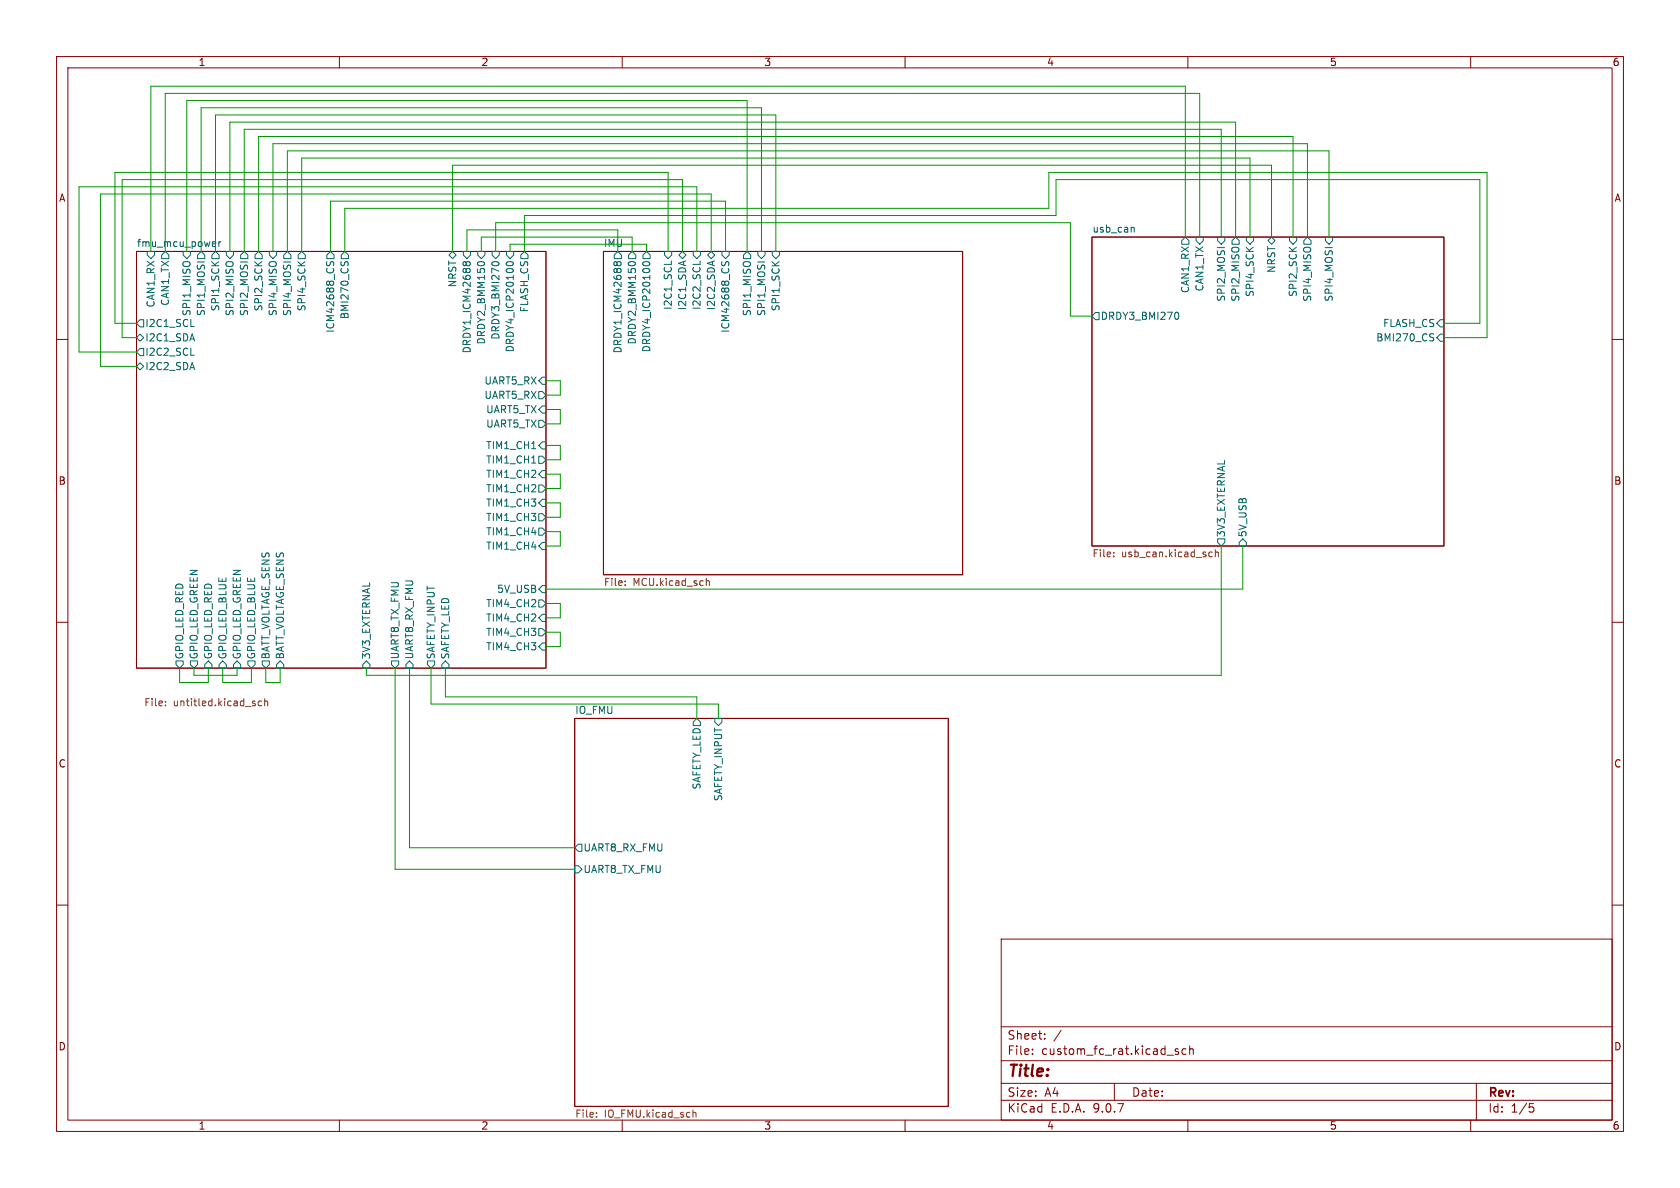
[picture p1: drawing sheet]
(kicad_sch
 (version 20250114)
 (generator "eeschema")
 (generator_version "9.0")
 (paper "A4")
 (lib_symbols)
 (wire
  (pts (xy 99.06 78.74) (xy 99.06 81.28))
  (stroke (width 0) (type default)))
 (wire
  (pts (xy 48.26 25.4) (xy 231.14 25.4))
  (stroke (width 0) (type default)))
 (wire
  (pts (xy 39.37 120.65) (xy 44.45 120.65))
  (stroke (width 0) (type default)))
 (wire
  (pts (xy 33.02 17.78) (xy 132.08 17.78))
  (stroke (width 0) (type default)))
 (wire
  (pts (xy 96.52 104.14) (xy 219.71 104.14))
  (stroke (width 0) (type default)))
 (wire
  (pts (xy 215.9 22.86) (xy 43.18 22.86))
  (stroke (width 0) (type default)))
 (wire
  (pts (xy 40.64 21.59) (xy 218.44 21.59))
  (stroke (width 0) (type default)))
 (wire
  (pts (xy 99.06 111.76) (xy 99.06 114.3))
  (stroke (width 0) (type default)))
 (wire
  (pts (xy 99.06 69.85) (xy 96.52 69.85))
  (stroke (width 0) (type default)))
 (wire
  (pts (xy 69.85 153.67) (xy 101.6 153.67))
  (stroke (width 0) (type default)))
 (wire
  (pts (xy 45.72 44.45) (xy 45.72 24.13))
  (stroke (width 0) (type default)))
 (wire
  (pts (xy 85.09 41.91) (xy 111.76 41.91))
  (stroke (width 0) (type default)))
 (wire
  (pts (xy 80.01 29.21) (xy 80.01 44.45))
  (stroke (width 0) (type default)))
 (wire
  (pts (xy 78.74 118.11) (xy 78.74 123.19))
  (stroke (width 0) (type default)))
 (wire
  (pts (xy 26.67 44.45) (xy 26.67 15.24))
  (stroke (width 0) (type default)))
 (wire
  (pts (xy 99.06 86.36) (xy 96.52 86.36))
  (stroke (width 0) (type default)))
 (wire
  (pts (xy 99.06 88.9) (xy 99.06 91.44))
  (stroke (width 0) (type default)))
 (wire
  (pts (xy 87.63 39.37) (xy 87.63 44.45))
  (stroke (width 0) (type default)))
 (wire
  (pts (xy 96.52 81.28) (xy 99.06 81.28))
  (stroke (width 0) (type default)))
 (wire
  (pts (xy 96.52 106.68) (xy 99.06 106.68))
  (stroke (width 0) (type default)))
 (wire
  (pts (xy 92.71 44.45) (xy 92.71 38.1))
  (stroke (width 0) (type default)))
 (wire
  (pts (xy 60.96 36.83) (xy 185.42 36.83))
  (stroke (width 0) (type default)))
 (wire
  (pts (xy 134.62 19.05) (xy 134.62 44.45))
  (stroke (width 0) (type default)))
 (wire
  (pts (xy 96.52 111.76) (xy 99.06 111.76))
  (stroke (width 0) (type default)))
 (wire
  (pts (xy 109.22 40.64) (xy 109.22 44.45))
  (stroke (width 0) (type default)))
 (wire
  (pts (xy 189.23 55.88) (xy 189.23 39.37))
  (stroke (width 0) (type default)))
 (wire
  (pts (xy 85.09 44.45) (xy 85.09 41.91))
  (stroke (width 0) (type default)))
 (wire
  (pts (xy 234.95 26.67) (xy 50.8 26.67))
  (stroke (width 0) (type default)))
 (wire
  (pts (xy 111.76 41.91) (xy 111.76 44.45))
  (stroke (width 0) (type default)))
 (wire
  (pts (xy 90.17 44.45) (xy 90.17 43.18))
  (stroke (width 0) (type default)))
 (wire
  (pts (xy 209.55 15.24) (xy 209.55 41.91))
  (stroke (width 0) (type default)))
 (wire
  (pts (xy 64.77 118.11) (xy 64.77 119.38))
  (stroke (width 0) (type default)))
 (wire
  (pts (xy 21.59 31.75) (xy 21.59 59.69))
  (stroke (width 0) (type default)))
 (wire
  (pts (xy 21.59 59.69) (xy 24.13 59.69))
  (stroke (width 0) (type default)))
 (wire
  (pts (xy 224.79 29.21) (xy 80.01 29.21))
  (stroke (width 0) (type default)))
 (wire
  (pts (xy 31.75 120.65) (xy 36.83 120.65))
  (stroke (width 0) (type default)))
 (wire
  (pts (xy 53.34 27.94) (xy 220.98 27.94))
  (stroke (width 0) (type default)))
 (wire
  (pts (xy 218.44 21.59) (xy 218.44 41.91))
  (stroke (width 0) (type default)))
 (wire
  (pts (xy 53.34 44.45) (xy 53.34 27.94))
  (stroke (width 0) (type default)))
 (wire
  (pts (xy 46.99 120.65) (xy 49.53 120.65))
  (stroke (width 0) (type default)))
 (wire
  (pts (xy 120.65 31.75) (xy 21.59 31.75))
  (stroke (width 0) (type default)))
 (wire
  (pts (xy 185.42 36.83) (xy 185.42 30.48))
  (stroke (width 0) (type default)))
 (wire
  (pts (xy 125.73 34.29) (xy 17.78 34.29))
  (stroke (width 0) (type default)))
 (wire
  (pts (xy 24.13 62.23) (xy 13.97 62.23))
  (stroke (width 0) (type default)))
 (wire
  (pts (xy 123.19 123.19) (xy 123.19 127))
  (stroke (width 0) (type default)))
 (wire
  (pts (xy 17.78 64.77) (xy 24.13 64.77))
  (stroke (width 0) (type default)))
 (wire
  (pts (xy 72.39 118.11) (xy 72.39 149.86))
  (stroke (width 0) (type default)))
 (wire
  (pts (xy 123.19 44.45) (xy 123.19 33.02))
  (stroke (width 0) (type default)))
 (wire
  (pts (xy 92.71 38.1) (xy 186.69 38.1))
  (stroke (width 0) (type default)))
 (wire
  (pts (xy 29.21 16.51) (xy 212.09 16.51))
  (stroke (width 0) (type default)))
 (wire
  (pts (xy 96.52 88.9) (xy 99.06 88.9))
  (stroke (width 0) (type default)))
 (wire
  (pts (xy 33.02 44.45) (xy 33.02 17.78))
  (stroke (width 0) (type default)))
 (wire
  (pts (xy 132.08 17.78) (xy 132.08 44.45))
  (stroke (width 0) (type default)))
 (wire
  (pts (xy 99.06 72.39) (xy 99.06 74.93))
  (stroke (width 0) (type default)))
 (wire
  (pts (xy 137.16 44.45) (xy 137.16 20.32))
  (stroke (width 0) (type default)))
 (wire
  (pts (xy 96.52 72.39) (xy 99.06 72.39))
  (stroke (width 0) (type default)))
 (wire
  (pts (xy 96.52 83.82) (xy 99.06 83.82))
  (stroke (width 0) (type default)))
 (wire
  (pts (xy 35.56 44.45) (xy 35.56 19.05))
  (stroke (width 0) (type default)))
 (wire
  (pts (xy 193.04 55.88) (xy 189.23 55.88))
  (stroke (width 0) (type default)))
 (wire
  (pts (xy 39.37 118.11) (xy 39.37 120.65))
  (stroke (width 0) (type default)))
 (wire
  (pts (xy 99.06 96.52) (xy 96.52 96.52))
  (stroke (width 0) (type default)))
 (wire
  (pts (xy 78.74 123.19) (xy 123.19 123.19))
  (stroke (width 0) (type default)))
 (wire
  (pts (xy 99.06 93.98) (xy 99.06 96.52))
  (stroke (width 0) (type default)))
 (wire
  (pts (xy 31.75 118.11) (xy 31.75 120.65))
  (stroke (width 0) (type default)))
 (wire
  (pts (xy 262.89 30.48) (xy 262.89 59.69))
  (stroke (width 0) (type default)))
 (wire
  (pts (xy 60.96 44.45) (xy 60.96 36.83))
  (stroke (width 0) (type default)))
 (wire
  (pts (xy 99.06 83.82) (xy 99.06 86.36))
  (stroke (width 0) (type default)))
 (wire
  (pts (xy 26.67 15.24) (xy 209.55 15.24))
  (stroke (width 0) (type default)))
 (wire
  (pts (xy 17.78 34.29) (xy 17.78 64.77))
  (stroke (width 0) (type default)))
 (wire
  (pts (xy 212.09 16.51) (xy 212.09 41.91))
  (stroke (width 0) (type default)))
 (wire
  (pts (xy 220.98 27.94) (xy 220.98 41.91))
  (stroke (width 0) (type default)))
 (wire
  (pts (xy 48.26 44.45) (xy 48.26 25.4))
  (stroke (width 0) (type default)))
 (wire
  (pts (xy 96.52 109.22) (xy 99.06 109.22))
  (stroke (width 0) (type default)))
 (wire
  (pts (xy 49.53 118.11) (xy 49.53 120.65))
  (stroke (width 0) (type default)))
 (wire
  (pts (xy 34.29 119.38) (xy 41.91 119.38))
  (stroke (width 0) (type default)))
 (wire
  (pts (xy 20.32 30.48) (xy 20.32 57.15))
  (stroke (width 0) (type default)))
 (wire
  (pts (xy 96.52 93.98) (xy 99.06 93.98))
  (stroke (width 0) (type default)))
 (wire
  (pts (xy 90.17 43.18) (xy 114.3 43.18))
  (stroke (width 0) (type default)))
 (wire
  (pts (xy 38.1 20.32) (xy 38.1 44.45))
  (stroke (width 0) (type default)))
 (wire
  (pts (xy 64.77 119.38) (xy 215.9 119.38))
  (stroke (width 0) (type default)))
 (wire
  (pts (xy 82.55 44.45) (xy 82.55 40.64))
  (stroke (width 0) (type default)))
 (wire
  (pts (xy 34.29 118.11) (xy 34.29 119.38))
  (stroke (width 0) (type default)))
 (wire
  (pts (xy 114.3 43.18) (xy 114.3 44.45))
  (stroke (width 0) (type default)))
 (wire
  (pts (xy 224.79 41.91) (xy 224.79 29.21))
  (stroke (width 0) (type default)))
 (wire
  (pts (xy 76.2 118.11) (xy 76.2 124.46))
  (stroke (width 0) (type default)))
 (wire
  (pts (xy 228.6 24.13) (xy 228.6 41.91))
  (stroke (width 0) (type default)))
 (wire
  (pts (xy 215.9 119.38) (xy 215.9 96.52))
  (stroke (width 0) (type default)))
 (wire
  (pts (xy 36.83 118.11) (xy 36.83 120.65))
  (stroke (width 0) (type default)))
 (wire
  (pts (xy 118.11 30.48) (xy 20.32 30.48))
  (stroke (width 0) (type default)))
 (wire
  (pts (xy 96.52 67.31) (xy 99.06 67.31))
  (stroke (width 0) (type default)))
 (wire
  (pts (xy 69.85 118.11) (xy 69.85 153.67))
  (stroke (width 0) (type default)))
 (wire
  (pts (xy 41.91 118.11) (xy 41.91 119.38))
  (stroke (width 0) (type default)))
 (wire
  (pts (xy 13.97 33.02) (xy 13.97 62.23))
  (stroke (width 0) (type default)))
 (wire
  (pts (xy 29.21 44.45) (xy 29.21 16.51))
  (stroke (width 0) (type default)))
 (wire
  (pts (xy 44.45 118.11) (xy 44.45 120.65))
  (stroke (width 0) (type default)))
 (wire
  (pts (xy 99.06 74.93) (xy 96.52 74.93))
  (stroke (width 0) (type default)))
 (wire
  (pts (xy 127 124.46) (xy 127 127))
  (stroke (width 0) (type default)))
 (wire
  (pts (xy 185.42 30.48) (xy 262.89 30.48))
  (stroke (width 0) (type default)))
 (wire
  (pts (xy 234.95 41.91) (xy 234.95 26.67))
  (stroke (width 0) (type default)))
 (wire
  (pts (xy 137.16 20.32) (xy 38.1 20.32))
  (stroke (width 0) (type default)))
 (wire
  (pts (xy 262.89 59.69) (xy 255.27 59.69))
  (stroke (width 0) (type default)))
 (wire
  (pts (xy 261.62 57.15) (xy 255.27 57.15))
  (stroke (width 0) (type default)))
 (wire
  (pts (xy 120.65 44.45) (xy 120.65 31.75))
  (stroke (width 0) (type default)))
 (wire
  (pts (xy 99.06 91.44) (xy 96.52 91.44))
  (stroke (width 0) (type default)))
 (wire
  (pts (xy 58.42 35.56) (xy 58.42 44.45))
  (stroke (width 0) (type default)))
 (wire
  (pts (xy 50.8 26.67) (xy 50.8 44.45))
  (stroke (width 0) (type default)))
 (wire
  (pts (xy 76.2 124.46) (xy 127 124.46))
  (stroke (width 0) (type default)))
 (wire
  (pts (xy 43.18 22.86) (xy 43.18 44.45))
  (stroke (width 0) (type default)))
 (wire
  (pts (xy 186.69 38.1) (xy 186.69 31.75))
  (stroke (width 0) (type default)))
 (wire
  (pts (xy 58.42 35.56) (xy 128.27 35.56))
  (stroke (width 0) (type default)))
 (wire
  (pts (xy 96.52 78.74) (xy 99.06 78.74))
  (stroke (width 0) (type default)))
 (wire
  (pts (xy 45.72 24.13) (xy 228.6 24.13))
  (stroke (width 0) (type default)))
 (wire
  (pts (xy 20.32 57.15) (xy 24.13 57.15))
  (stroke (width 0) (type default)))
 (wire
  (pts (xy 231.14 25.4) (xy 231.14 41.91))
  (stroke (width 0) (type default)))
 (wire
  (pts (xy 215.9 41.91) (xy 215.9 22.86))
  (stroke (width 0) (type default)))
 (wire
  (pts (xy 99.06 114.3) (xy 96.52 114.3))
  (stroke (width 0) (type default)))
 (wire
  (pts (xy 261.62 31.75) (xy 261.62 57.15))
  (stroke (width 0) (type default)))
 (wire
  (pts (xy 125.73 44.45) (xy 125.73 34.29))
  (stroke (width 0) (type default)))
 (wire
  (pts (xy 128.27 44.45) (xy 128.27 35.56))
  (stroke (width 0) (type default)))
 (wire
  (pts (xy 99.06 109.22) (xy 99.06 106.68))
  (stroke (width 0) (type default)))
 (wire
  (pts (xy 46.99 118.11) (xy 46.99 120.65))
  (stroke (width 0) (type default)))
 (wire
  (pts (xy 40.64 44.45) (xy 40.64 21.59))
  (stroke (width 0) (type default)))
 (wire
  (pts (xy 118.11 44.45) (xy 118.11 30.48))
  (stroke (width 0) (type default)))
 (wire
  (pts (xy 72.39 149.86) (xy 101.6 149.86))
  (stroke (width 0) (type default)))
 (wire
  (pts (xy 189.23 39.37) (xy 87.63 39.37))
  (stroke (width 0) (type default)))
 (wire
  (pts (xy 35.56 19.05) (xy 134.62 19.05))
  (stroke (width 0) (type default)))
 (wire
  (pts (xy 123.19 33.02) (xy 13.97 33.02))
  (stroke (width 0) (type default)))
 (wire
  (pts (xy 99.06 67.31) (xy 99.06 69.85))
  (stroke (width 0) (type default)))
 (wire
  (pts (xy 186.69 31.75) (xy 261.62 31.75))
  (stroke (width 0) (type default)))
 (wire
  (pts (xy 219.71 104.14) (xy 219.71 96.52))
  (stroke (width 0) (type default)))
 (wire
  (pts (xy 82.55 40.64) (xy 109.22 40.64))
  (stroke (width 0) (type default)))
 (sheet
  (at 24.13 44.45)
  (size 72.39 73.66)
  (exclude_from_sim no)
  (in_bom yes)
  (on_board yes)
  (dnp no)
  (stroke (width 0.1524) (type solid))
  (fill (color 0 0 0 0.0000))
  (property "Sheetname" "fmu_mcu_power" (at 24.13 43.7384 0) (effects (font (size 1.27 1.27)) (justify left bottom)))
  (property "Sheetfile" "untitled.kicad_sch" (at 25.4 123.444 0) (effects (font (size 1.27 1.27)) (justify left top)))
  (pin "SPI4_SCK" output (at 53.34 44.45 90) (effects (font (size 1.27 1.27)) (justify right)))
  (pin "BMI270_CS" output (at 60.96 44.45 90) (effects (font (size 1.27 1.27)) (justify right)))
  (pin "CAN1_RX" input (at 26.67 44.45 90) (effects (font (size 1.27 1.27)) (justify right)))
  (pin "CAN1_TX" output (at 29.21 44.45 90) (effects (font (size 1.27 1.27)) (justify right)))
  (pin "DRDY1_ICM42688" input (at 82.55 44.45 90) (effects (font (size 1.27 1.27)) (justify right)))
  (pin "DRDY2_BMM150" input (at 85.09 44.45 90) (effects (font (size 1.27 1.27)) (justify right)))
  (pin "DRDY3_BMI270" input (at 87.63 44.45 90) (effects (font (size 1.27 1.27)) (justify right)))
  (pin "DRDY4_ICP20100" input (at 90.17 44.45 90) (effects (font (size 1.27 1.27)) (justify right)))
  (pin "FLASH_CS" output (at 92.71 44.45 90) (effects (font (size 1.27 1.27)) (justify right)))
  (pin "I2C1_SCL" output (at 24.13 57.15 180) (effects (font (size 1.27 1.27)) (justify left)))
  (pin "I2C1_SDA" bidirectional (at 24.13 59.69 180) (effects (font (size 1.27 1.27)) (justify left)))
  (pin "I2C2_SCL" output (at 24.13 62.23 180) (effects (font (size 1.27 1.27)) (justify left)))
  (pin "I2C2_SDA" bidirectional (at 24.13 64.77 180) (effects (font (size 1.27 1.27)) (justify left)))
  (pin "ICM42688_CS" output (at 58.42 44.45 90) (effects (font (size 1.27 1.27)) (justify right)))
  (pin "SAFETY_INPUT" output (at 76.2 118.11 270) (effects (font (size 1.27 1.27)) (justify left)))
  (pin "SAFETY_LED" input (at 78.74 118.11 270) (effects (font (size 1.27 1.27)) (justify left)))
  (pin "SPI1_MISO" input (at 33.02 44.45 90) (effects (font (size 1.27 1.27)) (justify right)))
  (pin "SPI1_MOSI" output (at 35.56 44.45 90) (effects (font (size 1.27 1.27)) (justify right)))
  (pin "SPI1_SCK" output (at 38.1 44.45 90) (effects (font (size 1.27 1.27)) (justify right)))
  (pin "SPI2_MISO" input (at 40.64 44.45 90) (effects (font (size 1.27 1.27)) (justify right)))
  (pin "SPI2_MOSI" output (at 43.18 44.45 90) (effects (font (size 1.27 1.27)) (justify right)))
  (pin "SPI2_SCK" output (at 45.72 44.45 90) (effects (font (size 1.27 1.27)) (justify right)))
  (pin "SPI4_MISO" input (at 48.26 44.45 90) (effects (font (size 1.27 1.27)) (justify right)))
  (pin "SPI4_MOSI" output (at 50.8 44.45 90) (effects (font (size 1.27 1.27)) (justify right)))
  (pin "TIM1_CH1" input (at 96.52 78.74 0) (effects (font (size 1.27 1.27)) (justify right)))
  (pin "TIM1_CH2" input (at 96.52 83.82 0) (effects (font (size 1.27 1.27)) (justify right)))
  (pin "TIM1_CH3" input (at 96.52 88.9 0) (effects (font (size 1.27 1.27)) (justify right)))
  (pin "TIM1_CH4" input (at 96.52 96.52 0) (effects (font (size 1.27 1.27)) (justify right)))
  (pin "TIM4_CH2" input (at 96.52 109.22 0) (effects (font (size 1.27 1.27)) (justify right)))
  (pin "TIM4_CH3" input (at 96.52 114.3 0) (effects (font (size 1.27 1.27)) (justify right)))
  (pin "UART5_RX" input (at 96.52 67.31 0) (effects (font (size 1.27 1.27)) (justify right)))
  (pin "UART5_TX" input (at 96.52 72.39 0) (effects (font (size 1.27 1.27)) (justify right)))
  (pin "UART8_RX_FMU" input (at 72.39 118.11 270) (effects (font (size 1.27 1.27)) (justify left)))
  (pin "UART8_TX_FMU" output (at 69.85 118.11 270) (effects (font (size 1.27 1.27)) (justify left)))
  (pin "GPIO_LED_RED" input (at 36.83 118.11 270) (effects (font (size 1.27 1.27)) (justify left)))
  (pin "GPIO_LED_BLUE" input (at 39.37 118.11 270) (effects (font (size 1.27 1.27)) (justify left)))
  (pin "GPIO_LED_GREEN" input (at 41.91 118.11 270) (effects (font (size 1.27 1.27)) (justify left)))
  (pin "3V3_EXTERNAL" input (at 64.77 118.11 270) (effects (font (size 1.27 1.27)) (justify left)))
  (pin "5V_USB" input (at 96.52 104.14 0) (effects (font (size 1.27 1.27)) (justify right)))
  (pin "BATT_VOLTAGE_SENS" input (at 49.53 118.11 270) (effects (font (size 1.27 1.27)) (justify left)))
  (pin "BATT_VOLTAGE_SENS" output (at 46.99 118.11 270) (effects (font (size 1.27 1.27)) (justify left)))
  (pin "GPIO_LED_BLUE" output (at 44.45 118.11 270) (effects (font (size 1.27 1.27)) (justify left)))
  (pin "GPIO_LED_GREEN" output (at 34.29 118.11 270) (effects (font (size 1.27 1.27)) (justify left)))
  (pin "GPIO_LED_RED" output (at 31.75 118.11 270) (effects (font (size 1.27 1.27)) (justify left)))
  (pin "NRST" bidirectional (at 80.01 44.45 90) (effects (font (size 1.27 1.27)) (justify right)))
  (pin "TIM1_CH1" output (at 96.52 81.28 0) (effects (font (size 1.27 1.27)) (justify right)))
  (pin "TIM1_CH2" output (at 96.52 86.36 0) (effects (font (size 1.27 1.27)) (justify right)))
  (pin "TIM1_CH3" output (at 96.52 91.44 0) (effects (font (size 1.27 1.27)) (justify right)))
  (pin "TIM1_CH4" output (at 96.52 93.98 0) (effects (font (size 1.27 1.27)) (justify right)))
  (pin "TIM4_CH2" output (at 96.52 106.68 0) (effects (font (size 1.27 1.27)) (justify right)))
  (pin "TIM4_CH3" output (at 96.52 111.76 0) (effects (font (size 1.27 1.27)) (justify right)))
  (pin "UART5_TX" output (at 96.52 74.93 0) (effects (font (size 1.27 1.27)) (justify right)))
  (pin "UART5_RX" output (at 96.52 69.85 0) (effects (font (size 1.27 1.27)) (justify right))))
 (sheet
  (at 106.68 44.45)
  (size 63.5 57.15)
  (exclude_from_sim no)
  (in_bom yes)
  (on_board yes)
  (dnp no)
  (fields_autoplaced yes)
  (stroke (width 0.1524) (type solid))
  (fill (color 0 0 0 0.0000))
  (property "Sheetname" "IMU" (at 106.68 43.7384 0) (effects (font (size 1.27 1.27)) (justify left bottom)))
  (property "Sheetfile" "MCU.kicad_sch" (at 106.68 102.1846 0) (effects (font (size 1.27 1.27)) (justify left top)))
  (pin "DRDY1_ICM42688" output (at 109.22 44.45 90) (effects (font (size 1.27 1.27)) (justify right)))
  (pin "DRDY2_BMM150" output (at 111.76 44.45 90) (effects (font (size 1.27 1.27)) (justify right)))
  (pin "DRDY4_ICP20100" output (at 114.3 44.45 90) (effects (font (size 1.27 1.27)) (justify right)))
  (pin "I2C1_SCL" input (at 118.11 44.45 90) (effects (font (size 1.27 1.27)) (justify right)))
  (pin "I2C1_SDA" bidirectional (at 120.65 44.45 90) (effects (font (size 1.27 1.27)) (justify right)))
  (pin "I2C2_SCL" input (at 123.19 44.45 90) (effects (font (size 1.27 1.27)) (justify right)))
  (pin "I2C2_SDA" bidirectional (at 125.73 44.45 90) (effects (font (size 1.27 1.27)) (justify right)))
  (pin "ICM42688_CS" input (at 128.27 44.45 90) (effects (font (size 1.27 1.27)) (justify right)))
  (pin "SPI1_MISO" output (at 132.08 44.45 90) (effects (font (size 1.27 1.27)) (justify right)))
  (pin "SPI1_MOSI" input (at 134.62 44.45 90) (effects (font (size 1.27 1.27)) (justify right)))
  (pin "SPI1_SCK" input (at 137.16 44.45 90) (effects (font (size 1.27 1.27)) (justify right))))
 (sheet
  (at 101.6 127)
  (size 66.04 68.58)
  (exclude_from_sim no)
  (in_bom yes)
  (on_board yes)
  (dnp no)
  (fields_autoplaced yes)
  (stroke (width 0.1524) (type solid))
  (fill (color 0 0 0 0.0000))
  (property "Sheetname" "IO_FMU" (at 101.6 126.2884 0) (effects (font (size 1.27 1.27)) (justify left bottom)))
  (property "Sheetfile" "IO_FMU.kicad_sch" (at 101.6 196.1646 0) (effects (font (size 1.27 1.27)) (justify left top)))
  (property "Field2" "" (at 101.6 127 0) (effects (font (size 1.27 1.27))))
  (pin "SAFETY_INPUT" input (at 127 127 90) (effects (font (size 1.27 1.27)) (justify right)))
  (pin "SAFETY_LED" output (at 123.19 127 90) (effects (font (size 1.27 1.27)) (justify right)))
  (pin "UART8_RX_FMU" output (at 101.6 149.86 180) (effects (font (size 1.27 1.27)) (justify left)))
  (pin "UART8_TX_FMU" input (at 101.6 153.67 180) (effects (font (size 1.27 1.27)) (justify left))))
 (sheet
  (at 193.04 41.91)
  (size 62.23 54.61)
  (exclude_from_sim no)
  (in_bom yes)
  (on_board yes)
  (dnp no)
  (fields_autoplaced yes)
  (stroke (width 0.1524) (type solid))
  (fill (color 0 0 0 0.0000))
  (property "Sheetname" "usb_can" (at 193.04 41.1984 0) (effects (font (size 1.27 1.27)) (justify left bottom)))
  (property "Sheetfile" "usb_can.kicad_sch" (at 193.04 97.1046 0) (effects (font (size 1.27 1.27)) (justify left top)))
  (pin "SPI4_SCK" input (at 220.98 41.91 90) (effects (font (size 1.27 1.27)) (justify right)))
  (pin "5V_USB" input (at 219.71 96.52 270) (effects (font (size 1.27 1.27)) (justify left)))
  (pin "BMI270_CS" input (at 255.27 59.69 0) (effects (font (size 1.27 1.27)) (justify right)))
  (pin "CAN1_RX" output (at 209.55 41.91 90) (effects (font (size 1.27 1.27)) (justify right)))
  (pin "CAN1_TX" input (at 212.09 41.91 90) (effects (font (size 1.27 1.27)) (justify right)))
  (pin "DRDY3_BMI270" output (at 193.04 55.88 180) (effects (font (size 1.27 1.27)) (justify left)))
  (pin "FLASH_CS" input (at 255.27 57.15 0) (effects (font (size 1.27 1.27)) (justify right)))
  (pin "NRST" bidirectional (at 224.79 41.91 90) (effects (font (size 1.27 1.27)) (justify right)))
  (pin "SPI2_MISO" output (at 218.44 41.91 90) (effects (font (size 1.27 1.27)) (justify right)))
  (pin "SPI2_MOSI" input (at 215.9 41.91 90) (effects (font (size 1.27 1.27)) (justify right)))
  (pin "SPI2_SCK" input (at 228.6 41.91 90) (effects (font (size 1.27 1.27)) (justify right)))
  (pin "SPI4_MISO" output (at 231.14 41.91 90) (effects (font (size 1.27 1.27)) (justify right)))
  (pin "SPI4_MOSI" input (at 234.95 41.91 90) (effects (font (size 1.27 1.27)) (justify right)))
  (pin "3V3_EXTERNAL" output (at 215.9 96.52 270) (effects (font (size 1.27 1.27)) (justify left))))
 (sheet_instances
  (path ""
   (page "1")))
 (embedded_fonts no))
